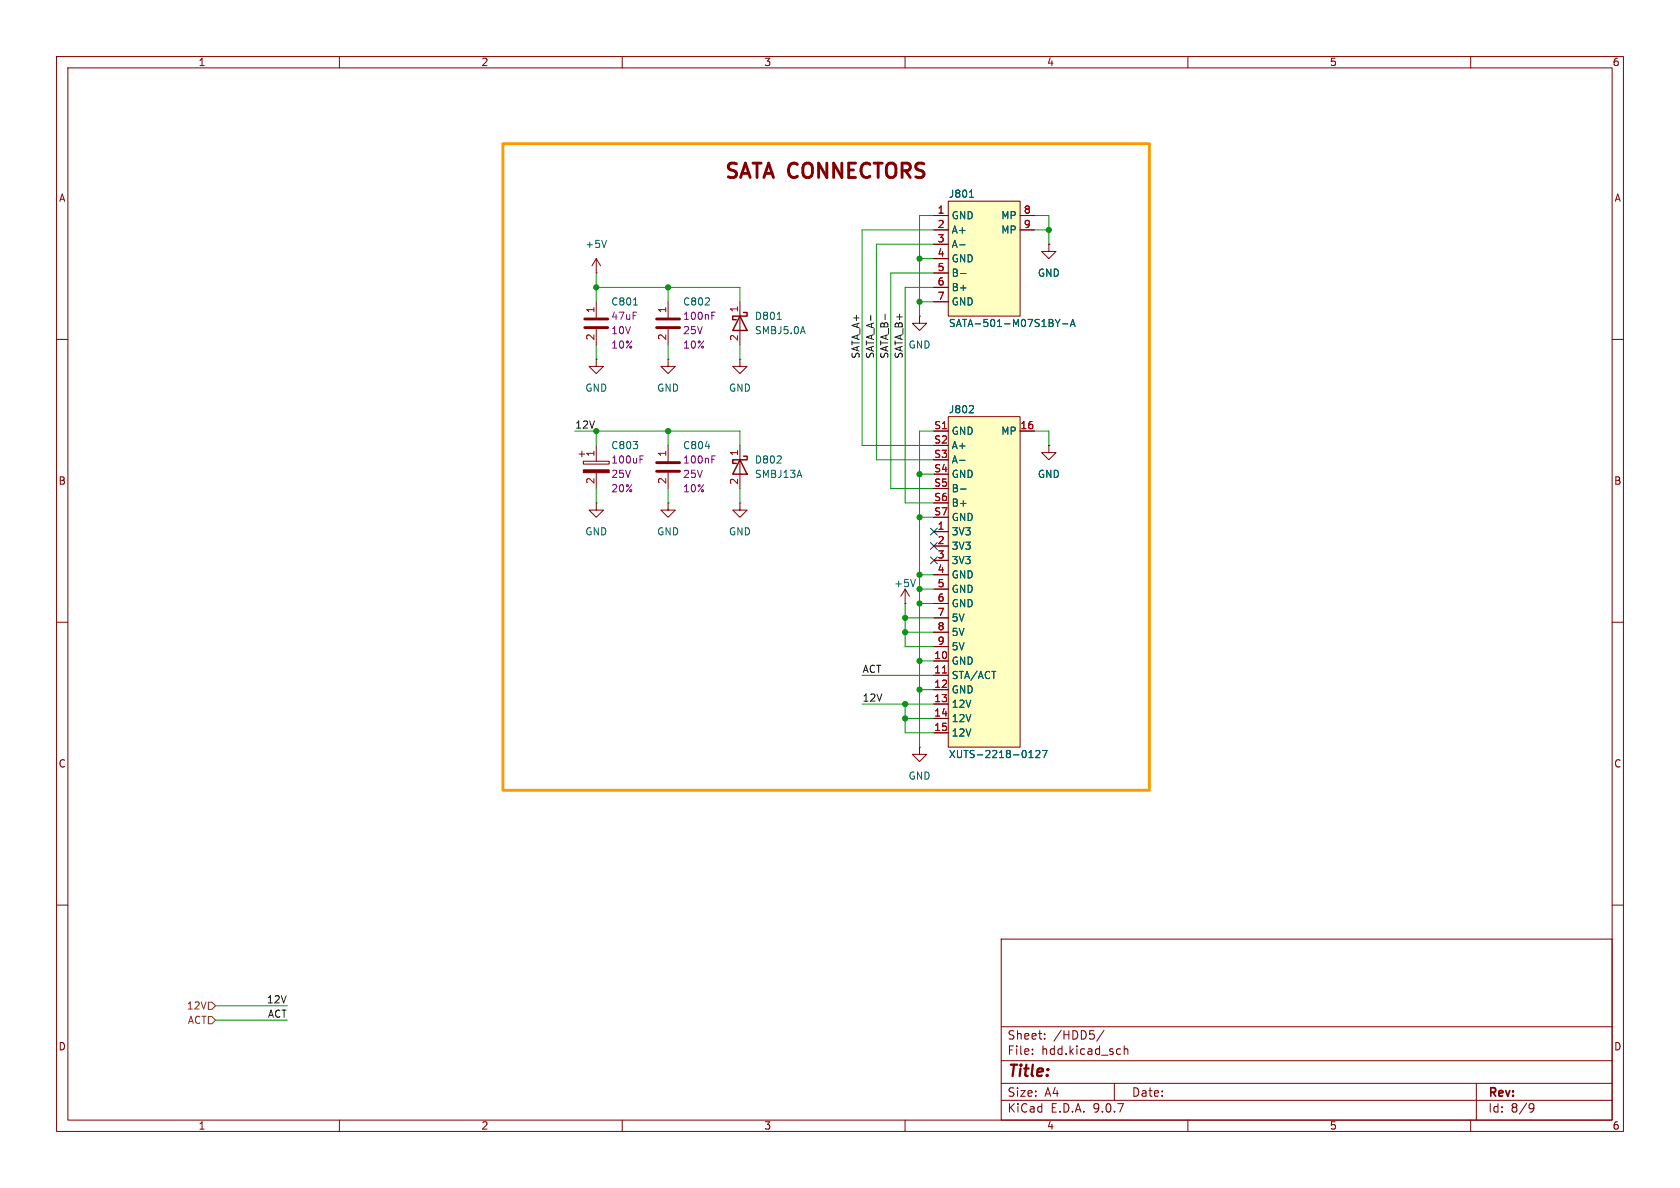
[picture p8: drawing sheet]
<svg xmlns="http://www.w3.org/2000/svg" width="297mm" height="210mm" viewBox="0 0 297 210" stroke-linecap="round" stroke-linejoin="round" font-family="sans-serif">
<g fill="none" stroke="#840000" stroke-width=".18">
<path d="M10 10h277v190h-277zM12 12h273v186h-273zM60 10v2M110 10v2M160 10v2M210 10v2M260 10v2M105.4 53.3v2.8M105.4 58.2v2.8M118.1 53.3v2.8M118.1 58.2v2.8M130.8 53.3v7.7"/>
<path d="M162.6 55.9v1.3h1.2l-1.2 1.2-1.3-1.2h1.3M162.6 55.9h.1M10 60h2M102.9 79.8v1M105.4 63.5v1.3h1.3l-1.3 1.2-1.3-1.2h1.3M105.4 63.5h.1M105.4 78.7v2.8M118.1 63.5v1.3h1.3l-1.3 1.2-1.3-1.2h1.3M118.1 63.5h.1M130.8 63.5v1.3h1.3l-1.3 1.2-1.3-1.2h1.3M130.8 63.5h.1M130.8 78.7v7.7"/>
<path d="M285 60h2M102.4 80.3h1M103.1 81.5h4.6v.5h-4.6zM105.4 88.9v1.3h1.3l-1.3 1.2-1.3-1.2h1.3M105.4 88.9h.1M105.4 83.6v2.8M118.1 88.9v1.3h1.3l-1.3 1.2-1.3-1.2h1.3M118.1 88.9h.1M130.8 88.9v1.3h-1.3l1.3 1.2 1.3-1.2h-1.3M130.8 88.9h.1M10 110h2M285 110h2"/>
<path d="M162.6 132.1v1.3h1.2l-1.2 1.2-1.3-1.2h1.3M162.6 132.1h.1M10 160h2M177 166h108v32h-108zM285 160h2M60 198v2M110 198v2M160 198v2M177 194.5h108M177 191.5h108M177 187.5h108M177 181.5h108"/>
<path d="M182.5 186.3v.1M182.5 185.5v.1M184.7 183.6v.1M184.7 182.8v.1M195.2 182.1l-1.3 2M197 191.5v3M198 185.4l.1 .1M198.1 186.3l-.1 .1M198.7 184.9v1.5M198.7 185.5l.3-.1 .3 .1 .1 .9M210 198v2M260 198v2"/>
<path d="M261 191.5v6.5M270.6 195.1l.5 .1a.99 .99 0 0 1-.4 1.4h-.2M271.2 195.7l-.3 .3h-.3"/>
</g>
<path d="M103.4 56.4h4M103.4 57.9h4M116.1 56.4h4M116.1 57.9h4" fill="none" stroke="#840000" stroke-width=".51"/>
<path d="M125.8 55.8h.5M125.8 55.2h.6M113.1 81.2h.5M113.1 80.6h.6" fill="none" stroke="#840084" stroke-width=".18"/>
<path d="M130.8 55.9l1.3 2.5h-2.6zM131.4 55.2h.7v.7h-2.6v.6h.7M130.8 81.3l1.3 2.5h-2.6zM131.4 80.6h.7v.7h-2.6v.6h.7" fill="none" stroke="#840000" stroke-width=".25"/>
<path d="M112 53.9h.7M137.4 56.5h.7M141.9 57.7l.5 1.3" fill="none" stroke="#006464" stroke-width=".18"/>
<path d="M103.1 83.1h4.6v.5h-4.6z" fill="#840000" stroke="#840000" stroke-width=".18"/>
<path d="M167.6 73.7h12.7v58.4h-12.7z" fill="#ffffc2"/>
<g fill="none" stroke="#840000" stroke-width=".18">
<path d="M165.1 76.2h2.5M167.6 73.7h12.7v58.4h-12.7zM180.3 76.2h2.6M185.4 78.7v1.3h1.3l-1.3 1.3-1.3-1.3h1.3M185.4 78.7h.1M165.1 94h2.5M165.1 96.5h2.5M165.1 99.1h2.5M165.1 101.6h2.5M165.1 104.1h2.5M165.1 106.7h2.5M165.1 109.2h2.5"/>
<path d="M165.1 111.8h2.5M165.1 114.3h2.5M165.1 116.8h2.5M165.1 119.4h2.5M165.1 121.9h2.5M165.1 124.5h2.5M165.1 127h2.5M165.1 129.5h2.5"/>
</g>
<path d="M172 71.8l.1 .1-.1 .3-.7 .8h.8M169.6 81.4h1M169.8 86.5h1M181.9 133.9h.7M181.9 133l.4-.3v1.2M183.1 132.8l.5-.1 .2 .3-.7 .9h.7M184.3 132.7h.8l-.5 1.2" fill="none" stroke="#006464" stroke-width=".18"/>
<path d="M166.6 119h.7" fill="none" stroke="#a90000" stroke-width=".18"/>
<path d="M167.6 35.6h12.7v20.3h-12.7z" fill="#ffffc2"/>
<g fill="none" stroke="#840000" stroke-width=".18">
<path d="M165.1 38.1h2.5M167.6 35.6h12.7v20.3h-12.7zM180.3 38.1h2.6M105.4 48.3h.1M105.4 45.7l-.8 1.3M105.4 45.7l.8 1.3M105.4 45.7v2.6M165.1 40.6h2.5M165.1 43.2h2.5M165.1 45.7h2.5M165.1 48.3h2.5M165.1 50.8h2.5"/>
<path d="M165.1 53.3h2.5M180.3 40.6h2.6M185.4 43.2v1.3h1.3l-1.3 1.2-1.3-1.2h1.3M185.4 43.2h.1M118.1 78.7v2.8M165.1 76.2h2.5M180.3 76.2h2.6M185.4 78.7h.1M118.1 83.6v2.8M165.1 94h2.5M165.1 96.5h2.5M165.1 99.1h2.5"/>
<path d="M160 106.7h.1M160 104.1l-.7 1.3M160 104.1l.8 1.3M160 104.1v2.6M165.1 101.6h2.5M165.1 104.1h2.5M165.1 106.7h2.5M165.1 109.2h2.5M165.1 111.8h2.5M165.1 114.3h2.5M165.1 116.8h2.5M165.1 119.4h2.5"/>
<path d="M165.1 121.9h2.5M165.1 124.5h2.5M165.1 127h2.5M165.1 129.5h2.5"/>
</g>
<g fill="none" stroke="#006464" stroke-width=".18">
<path d="M171.4 34.9h.7M107.2 42.5l-.4 1.3M169.6 43.3h1M169.8 48.4h1M186.6 56.5l.4 .6M187 57.1v.6M187.4 56.5l-.4 .6M187.8 57.2h1M189.2 57.7l.4-1.2 .5 1.2M189.3 57.4h.6M124.7 78.9h.8M172 71.8l.1 .1-.1 .3-.7 .8h.8"/>
<path d="M169.6 81.4h1M169.8 86.5h1M161.8 102.4l-.4 1.3M181.9 133.9h.7M181.9 133l.4-.3v1.2M183.1 132.8l.5-.1 .2 .3-.7 .9h.7M184.3 132.7h.8l-.5 1.2"/>
</g>
<path d="M116.1 81.8h4M116.1 83.3h4" fill="none" stroke="#840000" stroke-width=".51"/>
<path d="M125.8 81.2h.5M125.8 80.6h.6" fill="none" stroke="#840084" stroke-width=".18"/>
<path d="M36.8 177.2h.7l.6 .6-.6 .6h-.7zM36.8 179.7h.7l.6 .6-.6 .7h-.7z" fill="none" stroke="#725600" stroke-width=".18"/>
<path d="M156.5 55.5v1" fill="none" stroke="#0f0f0f" stroke-width=".18"/>
<g fill="none" stroke="#009600" stroke-width=".18">
<path d="M165.1 38.1h-2.5v17.8M182.9 38.1h2.5v5.1M105.4 50.8h25.4v2.5M105.4 48.3v5M118.1 50.8v2.5M162.6 45.7h2.5M162.6 53.3h2.5M165.1 43.2h-10.2v38.1h10.2M165.1 48.3h-7.6v38.1h7.6M165.1 50.8h-5.1v38.1h5.1M165.1 40.6h-12.7v38.1h12.7M182.9 40.6h2.5"/>
<path d="M101.6 76.2h29.2v2.5M105.4 61v2.5M105.4 76.2v2.5M118.1 61v2.5M118.1 76.2v2.5M130.8 61v2.5M165.1 76.2h-2.5v55.9M182.9 76.2h2.5v2.5M105.4 86.4v2.5M118.1 86.4v2.5M130.8 86.4v2.5M162.6 91.4h2.5"/>
<path d="M162.6 83.8h2.5M152.4 119.4h12.7M160 106.7v7.6h5.1M160 111.8h5.1M160 109.2h5.1M162.6 101.6h2.5M162.6 116.8h2.5M162.6 106.7h2.5M162.6 104.1h2.5M152.4 124.5h12.7M160 124.5v5h5.1M160 127h5.1"/>
<path d="M162.6 121.9h2.5M38.1 177.8h12.7M38.1 180.3h12.7"/>
</g>
<path d="M164.5 95.9l1.2 1.2M164.5 93.4l1.2 1.2M164.5 98.5l1.2 1.2M165.7 95.9l-1.2 1.2M165.7 93.4l-1.2 1.2M165.7 98.5l-1.2 1.2" fill="none" stroke="#000084" stroke-width=".18"/>
<path d="M88.9 25.4h114.3v114.3h-114.3z" fill="none" stroke="#f90" stroke-width=".51"/>
<path d="M166.6 119h.7" fill="none" stroke="#a90000" stroke-width=".18"/>
<g fill="#009600" stroke="#009600" stroke-width=".18">
<circle cx="160" cy="109.2" r=".46"/>
<circle cx="162.6" cy="104.1" r=".46"/>
<circle cx="162.6" cy="101.6" r=".46"/>
<circle cx="162.6" cy="106.7" r=".46"/>
<circle cx="162.6" cy="121.9" r=".46"/>
<circle cx="162.6" cy="116.8" r=".46"/>
<circle cx="162.6" cy="83.8" r=".46"/>
<circle cx="162.6" cy="91.4" r=".46"/>
<circle cx="185.4" cy="40.6" r=".46"/>
<circle cx="118.1" cy="50.8" r=".46"/>
<circle cx="162.6" cy="53.3" r=".46"/>
<circle cx="162.6" cy="45.7" r=".46"/>
<circle cx="105.4" cy="50.8" r=".46"/>
<circle cx="105.4" cy="76.2" r=".46"/>
<circle cx="160" cy="111.8" r=".46"/>
<circle cx="118.1" cy="76.2" r=".46"/>
<circle cx="160" cy="127" r=".46"/>
<circle cx="160" cy="124.5" r=".46"/>
</g>
<text font-size="3.5" fill="#840000" x="127.8" y="32.3">SATA CONNECTORS</text>
<text font-size="2.8" fill="#840000" x="178" y="190.9">Title:</text>
<g font-size="2.1" fill="#840000">
<text x="178" y="184">Sheet:</text>
<text x="186.2" y="184">/HDD5/</text>
<text x="178" y="186.7">File:</text>
<text x="184.1" y="186.7">hdd.kicad_sch</text>
<text x="178" y="196.9">KiCad</text>
<text x="178" y="194.1">Size:</text>
<text x="184.7" y="194.1">A4</text>
<text x="185.7" y="196.9">E.D.A.</text>
<text x="193.3" y="196.9">9.0.7</text>
<text x="200" y="194.1">Date:</text>
<text x="263" y="194.3">Rev:</text>
<text x="263" y="196.9">Id:</text>
<text x="267.1" y="196.9">8/9</text>
</g>
<g font-size="1.8" fill="#840000">
<text x="35" y="11.9">1</text>
<text x="85" y="11.9">2</text>
<text x="135" y="11.9">3</text>
<text x="185" y="11.9">4</text>
<text x="235" y="11.9">5</text>
<text x="285" y="11.9">6</text>
<text x="10.3" y="35.9">A</text>
<text x="285.3" y="35.9">A</text>
<text x="10.3" y="85.9">B</text>
<text x="285.3" y="85.9">B</text>
<text x="10.3" y="135.9">C</text>
<text x="285.3" y="135.9">C</text>
<text x="10.3" y="185.9">D</text>
<text x="285.3" y="185.9">D</text>
<text x="35" y="199.9">1</text>
<text x="85" y="199.9">2</text>
<text x="135" y="199.9">3</text>
<text x="185" y="199.9">4</text>
<text x="235" y="199.9">5</text>
<text x="285" y="199.9">6</text>
</g>
<g font-size="1.8" fill="#006464">
<text x="167.6" y="35.2">J801</text>
<text x="168.1" y="39">GND</text>
<text x="168.1" y="41.5">A+</text>
<text x="176.9" y="39">MP</text>
<text x="176.9" y="41.5">MP</text>
<text x="103.4" y="44">+5V</text>
<text x="168.1" y="44">A-</text>
<text x="168.1" y="46.6">GND</text>
<text x="168.1" y="49.1">B-</text>
<text x="168.1" y="51.7">B+</text>
<text x="183.4" y="49.1">GND</text>
<text x="108" y="54.2">C801</text>
<text x="120.7" y="54.2">C802</text>
<text x="133.4" y="56.7">D801</text>
<text x="133.4" y="59.3">SMBJ5.0A</text>
<text x="167.6" y="58">SATA-501-M07S1BY-A</text>
<text x="168.1" y="54.2">GND</text>
<text x="160.5" y="61.8">GND</text>
<text x="103.4" y="69.4">GND</text>
<text x="116.1" y="69.4">GND</text>
<text x="128.8" y="69.4">GND</text>
<text x="167.6" y="73.3">J802</text>
<text x="168.1" y="77.1">GND</text>
<text x="176.9" y="77.1">MP</text>
<text x="108" y="79.6">C803</text>
<text x="120.7" y="79.6">C804</text>
<text x="133.4" y="82.1">D802</text>
<text x="168.1" y="79.6">A+</text>
<text x="168.1" y="82.1">A-</text>
<text x="133.4" y="84.7">SMBJ13A</text>
<text x="168.1" y="84.7">GND</text>
<text x="168.1" y="87.2">B-</text>
<text x="168.1" y="89.8">B+</text>
<text x="183.4" y="84.7">GND</text>
<text x="103.4" y="94.8">GND</text>
<text x="116.1" y="94.8">GND</text>
<text x="128.8" y="94.8">GND</text>
<text x="168.1" y="92.3">GND</text>
<text x="168.1" y="94.8">3V3</text>
<text x="168.1" y="97.4">3V3</text>
<text x="168.1" y="99.9">3V3</text>
<text x="158" y="104">+5V</text>
<text x="168.1" y="102.5">GND</text>
<text x="168.1" y="105">GND</text>
<text x="168.1" y="107.5">GND</text>
<text x="168.1" y="110.1">5V</text>
<text x="168.1" y="112.6">5V</text>
<text x="168.1" y="115.2">5V</text>
<text x="168.1" y="117.7">GND</text>
<text x="168.1" y="120.2">STA/ACT</text>
<text x="168.1" y="122.8">GND</text>
<text x="168.1" y="125.3">12V</text>
<text x="168.1" y="127.9">12V</text>
<text x="168.1" y="130.4">12V</text>
<text x="167.6" y="134.2">XUTS-2218-0127</text>
<text x="160.5" y="138">GND</text>
</g>
<g font-size="1.8" fill="#a90000">
<text x="165.7" y="37.8">1</text>
<text x="165.7" y="40.4">2</text>
<text x="180.9" y="37.8">8</text>
<text x="180.9" y="40.4">9</text>
<text x="165.7" y="42.9">3</text>
<text x="165.7" y="45.5">4</text>
<text x="165.7" y="48">5</text>
<text x="165.7" y="50.5">6</text>
<text x="165.7" y="53.1">7</text>
<text x="105.2" y="55.4" transform="rotate(-90 105.2 55.4)">1</text>
<text x="117.9" y="55.4" transform="rotate(-90 117.9 55.4)">1</text>
<text x="130.6" y="55.3" transform="rotate(-90 130.6 55.3)">1</text>
<text x="105.2" y="60.3" transform="rotate(-90 105.2 60.3)">2</text>
<text x="117.9" y="60.3" transform="rotate(-90 117.9 60.3)">2</text>
<text x="130.6" y="60.4" transform="rotate(-90 130.6 60.4)">2</text>
<text x="165.1" y="75.9">S1</text>
<text x="180.3" y="75.9">16</text>
<text x="105.2" y="80.8" transform="rotate(-90 105.2 80.8)">1</text>
<text x="117.9" y="80.8" transform="rotate(-90 117.9 80.8)">1</text>
<text x="130.6" y="80.7" transform="rotate(-90 130.6 80.7)">1</text>
<text x="165.1" y="78.5">S2</text>
<text x="165.1" y="81">S3</text>
<text x="165.1" y="83.6">S4</text>
<text x="105.2" y="85.7" transform="rotate(-90 105.2 85.7)">2</text>
<text x="117.9" y="85.7" transform="rotate(-90 117.9 85.7)">2</text>
<text x="130.6" y="85.8" transform="rotate(-90 130.6 85.8)">2</text>
<text x="165.1" y="86.1">S5</text>
<text x="165.1" y="88.6">S6</text>
<text x="165.1" y="91.2">S7</text>
<text x="165.7" y="93.7">1</text>
<text x="165.7" y="96.3">2</text>
<text x="165.7" y="98.8">3</text>
<text x="165.7" y="101.3">4</text>
<text x="165.7" y="103.9">5</text>
<text x="165.7" y="106.4">6</text>
<text x="165.7" y="109">7</text>
<text x="165.7" y="111.5">8</text>
<text x="165.1" y="116.6">10</text>
<text x="165.1" y="119.1">11</text>
<text x="165.7" y="114">9</text>
<text x="165.1" y="121.7">12</text>
<text x="165.1" y="124.2">13</text>
<text x="165.1" y="126.7">14</text>
<text x="165.1" y="129.3">15</text>
</g>
<g font-size="1.8" fill="#840084">
<text x="108" y="59.3">10V</text>
<text x="108" y="56.7">47uF</text>
<text x="120.7" y="56.7">100nF</text>
<text x="120.7" y="59.3">25V</text>
<text x="108" y="61.8">10%</text>
<text x="120.7" y="61.8">10%</text>
<text x="108" y="82.1">100uF</text>
<text x="120.7" y="82.1">100nF</text>
<text x="108" y="84.7">25V</text>
<text x="108" y="87.2">20%</text>
<text x="120.7" y="84.7">25V</text>
<text x="120.7" y="87.2">10%</text>
</g>
<g font-size="1.8" fill="#0f0f0f">
<text x="152.1" y="63.5" transform="rotate(-90 152.1 63.5)">SATA_A+</text>
<text x="154.6" y="63.5" transform="rotate(-90 154.6 63.5)">SATA_A-</text>
<text x="157.1" y="63.5" transform="rotate(-90 157.1 63.5)">SATA_B-</text>
<text x="159.7" y="63.5" transform="rotate(-90 159.7 63.5)">SATA_B+</text>
<text x="101.6" y="75.9">12V</text>
<text x="152.4" y="119">ACT</text>
<text x="152.4" y="124.1">12V</text>
<text x="47.1" y="177.5">12V</text>
<text x="47.3" y="180">ACT</text>
</g>
<g font-size="1.8" fill="#725600">
<text x="32.9" y="178.7">12V</text>
<text x="33.1" y="181.2">ACT</text>
</g>
</svg>
